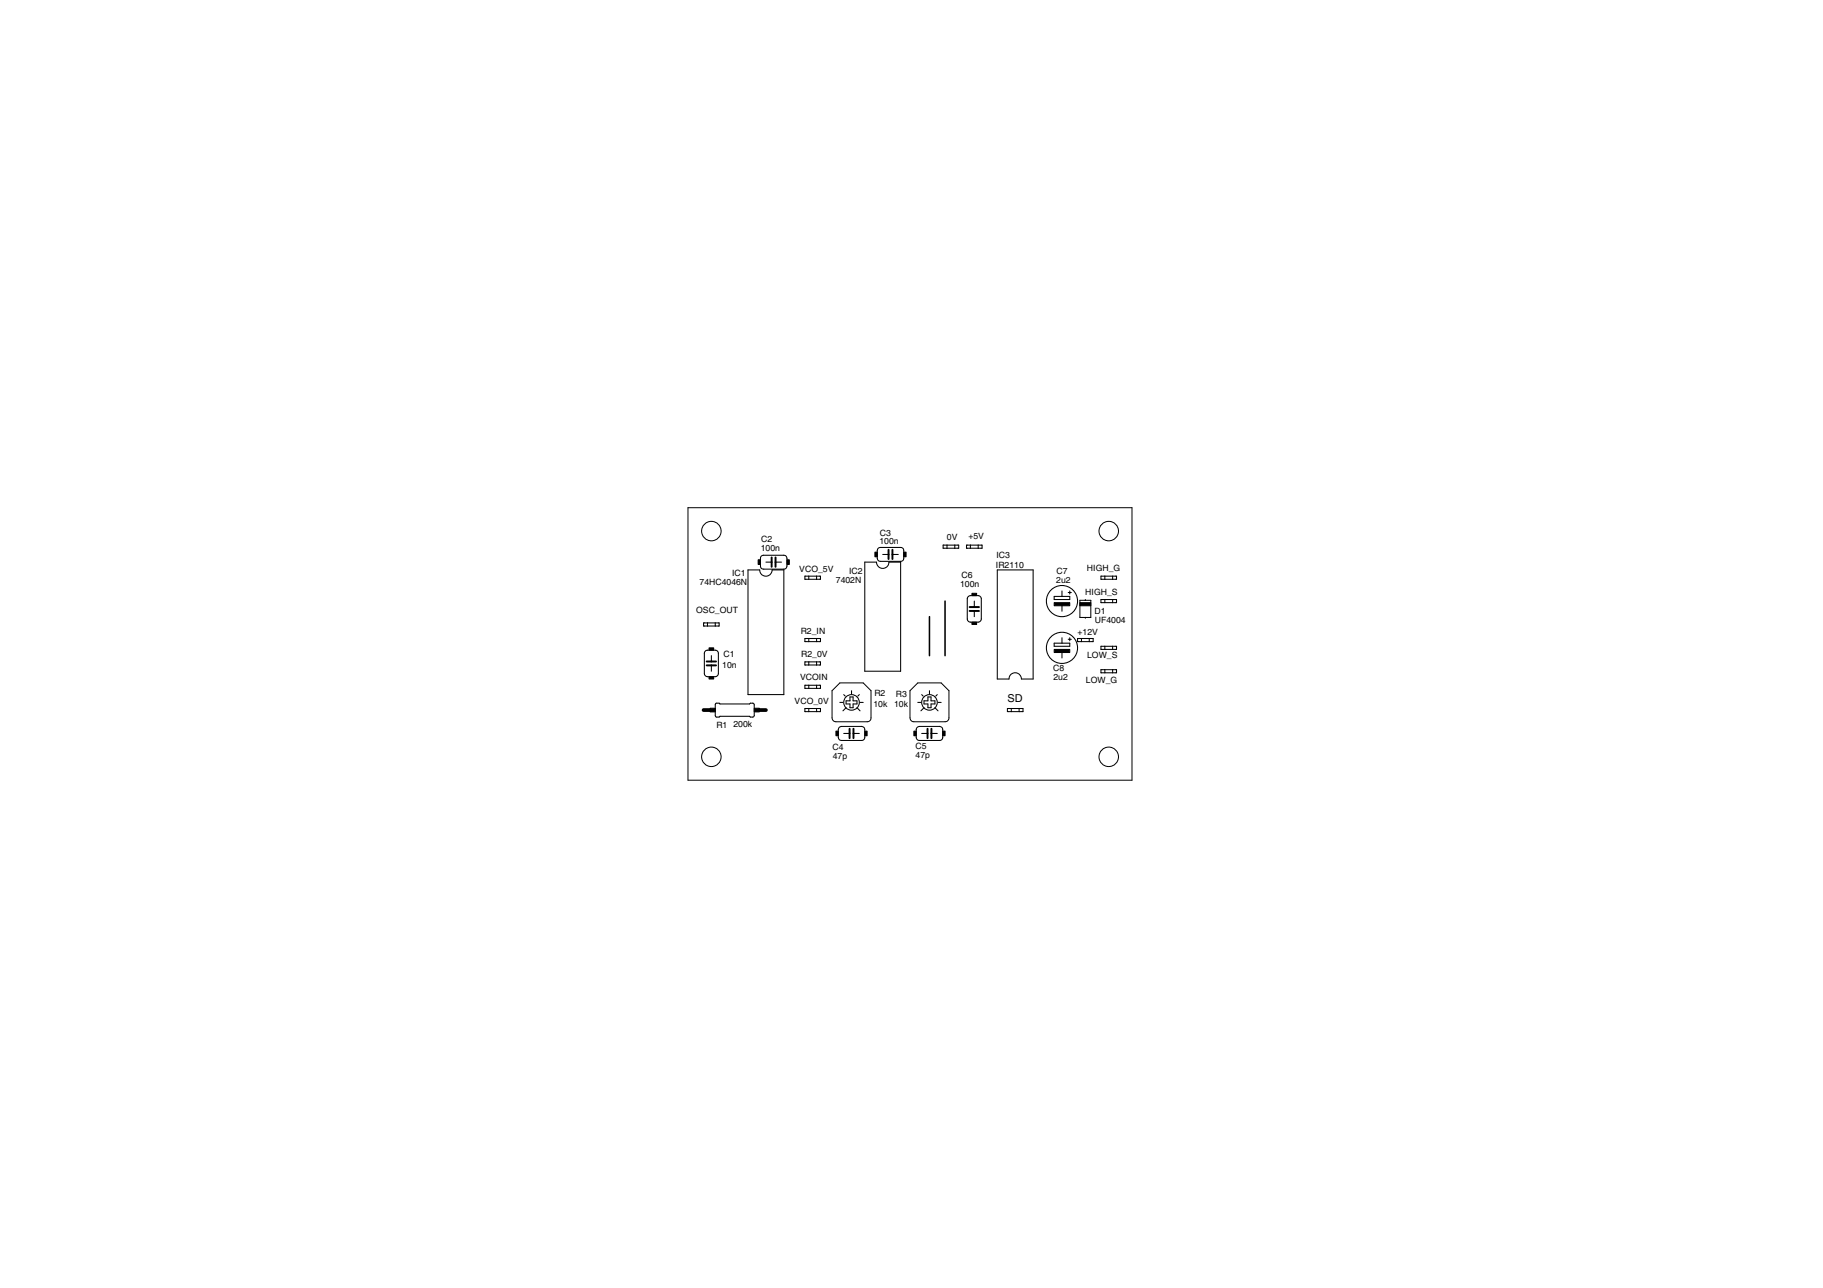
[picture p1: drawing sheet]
<svg xmlns="http://www.w3.org/2000/svg" width="297mm" height="210mm" viewBox="0 0 297 210" stroke-linecap="round" stroke-linejoin="round" font-family="sans-serif">
<path d="M151.4 100.5v6.3zM154 98v8.8z" fill="#000" stroke="#000" stroke-width=".25"/>
<g fill="#000" stroke="#000" stroke-width=".17">
<path d="M121.9 92.9v20.3zM121.9 92.9h1.9zM123.9 91v1.2zM124.4 92.8h3.3zM124.4 90.5h3.3zM124.8 91.6h.9zM126.4 91.6h.9zM125.8 92.9h1.9zM128.2 91v1.2zM131.1 93.9v.5zM131.1 94.4h.2zM131.1 93.9h.2z"/>
<path d="M131.3 94.4h.5zM131.8 93.9v.5zM131.3 93.9h.5zM131.8 94.4h1.3zM133.1 93.9v.5zM131.8 93.9h1.3zM133.1 94.4h.5zM133.1 93.9h.5zM133.7 93.9v.5zM133.6 93.9h.1zM133.6 94.4h.1zM140.9 91.6v17.8z"/>
<path d="M140.9 91.6h1.9zM142.9 89.7v1.3zM143.4 91.5h3.3zM143.4 89.2h3.3zM143.8 90.4h1zM145.4 90.4h1zM144.8 91.6h1.9zM147.3 89.7v1.3zM153.7 88.8v.5zM153.7 89.3h.1zM153.7 88.8h.1zM153.8 89.3h.5z"/>
<path d="M154.3 88.8v.5zM153.8 88.8h.5zM154.3 89.3h1.3zM155.6 88.8v.5zM154.3 88.8h1.3zM155.6 89.3h.5zM155.6 88.8h.5zM156.2 88.8v.5zM156.1 88.8h.1zM156.1 89.3h.1zM157.5 88.8v.5zM157.5 89.3h.1z"/>
<path d="M157.5 88.8h.1zM157.6 89.3h.5zM158.1 88.8v.5zM157.6 88.8h.5zM158.1 89.3h1.3zM158.1 97.1h1.3zM158.7 98v.9zM159.4 88.8v.5zM158.1 88.8h1.3zM159.4 89.3h.5zM159.4 88.8h.5zM160 88.8v.5z"/>
<path d="M159.9 88.8h.1zM159.9 89.3h.1zM162.5 92.9v17.8zM162.5 92.9h5.8zM171.8 97.2v.5zM171.8 97.7h2.5zM173 96.3v.9zM171.8 97.2h1.2zM173 98.6v1zM174.1 96.6h.2zM174.3 96.3v.3zM174.3 96.6v.2z"/>
<path d="M174.3 96.6h.3zM174.3 97.2v.5zM173 97.2h1.3zM176 97.8v2.8zM176.8 97.7v.1zM176 97.8h.8zM176.8 97.8h.9zM179.4 97.7v.5zM179.4 98.2h.1zM179.4 97.7h.1zM179.4 93.9v.5zM179.4 94.4h.1z"/>
<path d="M179.4 93.9h.1zM179.5 98.2h.5zM179.5 94.4h.5zM180 97.7v.5zM179.5 97.7h.5zM180 98.2h1.3zM180 93.9v.5zM179.5 93.9h.5zM180 94.4h1.3zM181.3 97.7v.5zM180 97.7h1.3zM181.3 98.2h.5z"/>
<path d="M181.3 93.9v.5zM180 93.9h1.3zM181.3 94.4h.5zM181.3 97.7h.5zM181.3 93.9h.5zM181.9 97.7v.5zM181.8 97.7h.1zM181.8 98.2h.1zM181.9 93.9v.5zM181.8 93.9h.1zM181.8 94.4h.1zM114.6 101.5v.5z"/>
<path d="M114.6 102h.2zM114.6 101.5h.2zM114.8 106.5v3.3zM114.8 102h.5zM115.3 106h1.2zM115.3 110.3h1.2zM115.3 101.5v.5zM114.8 101.5h.5zM115.3 102h1.2zM115.9 108.4v1zM115.9 106.8v1zM116.5 114.9v1.7z"/>
<path d="M116.5 101.5v.5zM115.3 101.5h1.2zM116.5 102h.6zM116.8 114.6h.4zM116.8 116.9h.4zM117.1 106.5v3.3zM116.5 101.5h.6zM117.2 101.5v.5zM117.1 101.5h.1zM117.1 102h.1zM117.2 114.6l.1 .1zM117.3 116.7l-.1 .2z"/>
<path d="M122.1 114.7l.2-.1zM117.3 114.7h4.8zM122.1 116.7l.2 .2zM117.3 116.7h4.8zM122.3 114.6h.3zM122.3 116.9h.3zM122.9 114.9v1.7zM127.7 92.9v20.3zM121.9 113.2h5.8zM131.1 111.7v.5zM131.1 112.2h.2zM131.1 111.7h.2z"/>
<path d="M131.1 104.1v.5zM131.1 104.6h.2zM131.1 104.1h.2zM131.1 107.9v.5zM131.1 108.4h.2zM131.1 107.9h.2zM131.1 115.5v.5zM131.1 116h.2zM131.1 115.5h.2zM131.3 112.2h.5zM131.3 104.6h.5zM131.3 108.4h.5z"/>
<path d="M131.3 116h.5zM131.8 111.7v.5zM131.3 111.7h.5zM131.8 112.2h1.3zM131.8 104.1v.5zM131.3 104.1h.5zM131.8 104.6h1.3zM131.8 107.9v.5zM131.3 107.9h.5zM131.8 108.4h1.3zM131.8 115.5v.5zM131.3 115.5h.5z"/>
<path d="M131.8 116h1.3zM133.1 111.7v.5zM131.8 111.7h1.3zM133.1 112.2h.5zM133.1 104.1v.5zM131.8 104.1h1.3zM133.1 104.6h.5zM133.1 107.9v.5zM131.8 107.9h1.3zM133.1 108.4h.5zM133.1 115.5v.5zM131.8 115.5h1.3z"/>
<path d="M133.1 116h.5zM133.1 111.7h.5zM133.1 104.1h.5zM133.1 107.9h.5zM133.1 115.5h.5zM133.7 111.7v.5zM133.6 111.7h.1zM133.6 112.2h.1zM133.7 104.1v.5zM133.6 104.1h.1zM133.6 104.6h.1zM133.7 107.9v.5z"/>
<path d="M133.6 107.9h.1zM133.6 108.4h.1zM133.7 115.5v.5zM133.6 115.5h.1zM133.6 116h.1zM136.6 118.9v1.3zM136.8 114.5h.6zM137.1 118.4h3.3zM137.5 119.5h.9zM137.5 113.2l.2 .3zM137.9 114.2v.5zM137.9 114.2h.6z"/>
<path d="M137.9 115.3l-.5 .5zM138.5 113.6v.6zM138.5 113.6h.5zM138.5 114.7v.6zM137.9 114.7h.6zM138.7 112.6v.5zM139 113.6v.6zM139 114.2h.6zM139 114.7v.6zM138.5 115.3h.5zM139.6 114.2v.5zM139 114.7h.6z"/>
<path d="M139.6 115.3l.5 .5zM139.8 113.5l.2-.3zM139.1 119.5h.9zM140.1 114.5h.6zM140.9 118.9v1.3zM146.7 91.6v17.8zM140.9 109.4h5.8zM149.3 118.9v1.3zM149.5 114.5h.6zM149.8 118.4h3.3zM150.2 119.5h.9zM150.2 113.2l.2 .3z"/>
<path d="M150.6 114.2v.5zM150.6 114.2h.6zM150.6 115.3l-.5 .5zM151.2 113.6v.6zM151.2 113.6h.5zM151.2 114.7v.6zM150.6 114.7h.6zM151.4 112.6v.5zM151.7 113.6v.6zM151.7 114.2h.6zM151.7 114.7v.6zM151.2 115.3h.5z"/>
<path d="M152.3 114.2v.5zM151.7 114.7h.6zM152.3 115.3l.5 .5zM152.5 113.5l.2-.3zM151.8 119.5h.9zM152.8 114.5h.6zM153.6 118.9v1.3zM157.6 97.6v3.3zM158.1 101.4h1.3zM158.7 99.6v.9zM159.9 97.6v3.3zM162.5 110.7h1.9z"/>
<path d="M164.1 115.5v.5zM164.1 116h.2zM164.1 115.5h.2zM164.3 116h.5zM164.8 115.5v.5zM164.3 115.5h.5zM164.8 116h1.3zM166.1 115.5v.5zM164.8 115.5h1.3zM166.1 116h.5zM166.1 115.5h.5zM166.7 115.5v.5z"/>
<path d="M166.6 115.5h.1zM166.6 116h.1zM168.3 92.9v17.8zM166.4 110.7h1.9zM171.8 104.8v.5zM171.8 105.3h2.5zM173 103.9v.9zM171.8 104.8h1.2zM173 106.2v1zM174.1 104.2h.2zM174.3 103.9v.3zM174.3 104.2v.2z"/>
<path d="M174.3 104.2h.3zM174.3 104.8v.5zM173 104.8h1.3zM175.6 104.1v.5zM175.6 104.6h.1zM175.6 104.1h.1zM175.7 104.6h.5zM176 100.6h.8zM176.2 104.1v.5zM175.7 104.1h.5zM176.2 104.6h1.3zM176.8 100.6v.2z"/>
<path d="M176.8 100.6h.9zM177.5 104.1v.5zM176.2 104.1h1.3zM177.5 104.6h.5zM177.7 97.8v2.8zM177.5 104.1h.5zM178.1 104.1v.5zM178 104.1h.1zM178 104.6h.1zM179.4 109.1v.5zM179.4 109.6h.1zM179.4 109.1h.1z"/>
<path d="M179.4 105.3v.5zM179.4 105.8h.1zM179.4 105.3h.1zM179.5 109.6h.5zM179.5 105.8h.5zM180 109.1v.5zM179.5 109.1h.5zM180 109.6h1.3zM180 105.3v.5zM179.5 105.3h.5zM180 105.8h1.3zM181.3 109.1v.5z"/>
<path d="M180 109.1h1.3zM181.3 109.6h.5zM181.3 105.3v.5zM180 105.3h1.3zM181.3 105.8h.5zM181.3 109.1h.5zM181.3 105.3h.5zM181.9 109.1v.5zM181.8 109.1h.1zM181.8 109.6h.1zM181.9 105.3v.5zM181.8 105.3h.1z"/>
<path d="M181.8 105.8h.1zM137.1 120.7h3.3zM149.8 120.7h3.3z"/>
</g>
<g fill="none" stroke="#000" stroke-width=".17">
<path d="M123.8 92.9a1.02 1.02 0 0 0 1 1 1.02 1.02 0 0 0 1-1M123.9 92.2l.1 .4 .4 .2M124.4 90.5l-.4 .2-.1 .3M127.7 90.5l.3 .1 .2 .4M128.2 92.2l-.1 .4-.4 .2M142.8 91.6a1.02 1.02 0 0 0 1 1 1.02 1.02 0 0 0 1-1M142.9 91l.1 .3 .4 .2M143.4 89.2l-.4 .2-.1 .3M146.7 89.2l.5 .2 .1 .3M147.3 91l-.1 .3-.5 .2M158.1 97.1l-.4 .2-.1 .3M159.4 97.1l.3 .1 .2 .4"/>
<path d="M114.8 109.8l.2 .4 .3 .1M115.3 106h-.3l-.2 .5M116.5 106h.3l.3 .5M116.5 116.6l.1 .2 .2 .1M116.8 114.6l-.2 .1-.1 .2M117.1 109.8l-.3 .4-.3 .1M122.6 114.6l.3 .3M122.9 116.6l-.3 .3M137.1 118.4l-.4 .2-.1 .3M140.4 118.4l.4 .2 .1 .3M149.8 118.4l-.4 .2-.1 .3M153.1 118.4l.4 .2 .1 .3"/>
<path d="M157.6 100.9l.1 .3 .4 .2M159.9 100.9l-.2 .4-.3 .1M164.4 110.7a1.02 1.02 0 0 1 1-1.1 1.02 1.02 0 0 1 1 1.1M136.6 120.2l.2 .4 .3 .1M140.9 120.2l-.1 .3-.4 .2M149.3 120.2l.2 .4 .3 .1M153.6 120.2l-.1 .3-.4 .2"/>
<circle cx="173" cy="98" r="2.54"/>
<circle cx="138.7" cy="114.5" r="1.27"/>
<circle cx="151.4" cy="114.5" r="1.27"/>
<circle cx="173" cy="105.6" r="2.54"/>
</g>
<g fill="#000" stroke="#000" stroke-width=".16">
<path d="M123.5 91.2h.4v.8h-.4zM128.2 91.2h.4v.8h-.4zM142.6 90h.3v.7h-.3zM147.3 90h.3v.7h-.3zM158.4 96.7h.7v.4h-.7zM171.8 98.2h2.5v.5h-2.5zM176 98.2h1.7v.5h-1.7zM115.5 110.3h.8v.4h-.8zM115.5 105.6h.8v.4h-.8zM115.7 115.4h.8v.6h-.8zM122.9 115.4h.8v.6h-.8zM136.2 119.1h.4v.8h-.4z"/>
<path d="M140.9 119.1h.4v.8h-.4zM148.9 119.1h.4v.8h-.4zM153.6 119.1h.4v.8h-.4zM158.4 101.4h.7v.4h-.7zM171.8 105.8h2.5v.5h-2.5z"/>
</g>
<g fill="#000" stroke="#000" stroke-width=".32">
<path d="M125.7 91.6v.8zM125.7 90.8v.8zM126.4 91.6v.8zM126.4 90.8v.8zM144.8 90.4v.7zM144.8 89.6v.8zM145.4 90.4v.7zM145.4 89.6v.8zM158 98.9h.7zM158 99.6h.7zM158.7 98.9h.8zM158.7 99.6h.8z"/>
<path d="M115.1 107.8h.8zM115.1 108.4h.8zM115.9 107.8h.8zM115.9 108.4h.8zM138.4 118.8v.7zM139.1 118.8v.7zM151.1 118.8v.7zM151.8 118.8v.7zM138.4 119.5v.8zM139.1 119.5v.8zM151.1 119.5v.8zM151.8 119.5v.8z"/>
</g>
<g fill="none" stroke="#000" stroke-width=".16">
<path d="M135.6 117v.2a.6 .6 0 0 0 .6 .4M141.9 117a.6 .6 0 0 1-.6 .6M148.3 117v.2a.6 .6 0 0 0 .6 .4M154.6 117v.2a.6 .6 0 0 1-.6 .4"/>
<circle cx="115.9" cy="86.6" r="1.59"/>
<circle cx="180.7" cy="86.6" r="1.59"/>
<circle cx="115.9" cy="123.3" r="1.59"/>
<circle cx="180.7" cy="123.3" r="1.59"/>
</g>
<g fill="#000" stroke="#000" stroke-width=".16">
<path d="M112.1 82.7v44.4zM112.1 82.7h72.3zM135.6 112.6v4.4zM135.6 112.6l1.2-1.3zM136.8 111.3h3.9zM140.7 111.3l1.2 1.3zM136.2 117.6h5.1zM141.9 112.6v4.4zM148.3 112.6v4.4zM148.3 112.6l1.2-1.3zM149.5 111.3h3.9zM153.4 111.3l1.2 1.3z"/>
<path d="M148.9 117.6h5.1zM154.6 112.6v4.4zM112.1 127.1h72.3zM184.4 82.7v44.4z"/>
</g>
<path d="M114.6 115.7h1.1zM123.8 115.7h1z" fill="#000" stroke="#000" stroke-width=".61"/>
<text font-size="2.1" x="164.1" y="114.5">SD</text>
<g font-size="1.6">
<text x="124" y="89.8">100n</text>
<text x="124" y="88.3">C2</text>
<text x="143.3" y="88.6">100n</text>
<text x="143.4" y="87.3">C3</text>
<text x="154.3" y="88">0V</text>
<text x="157.8" y="87.9">+5V</text>
<text x="114" y="95.3">74HC4046N</text>
<text x="119.3" y="93.9">IC1</text>
<text x="130.2" y="93.3">VCO_5V</text>
<text x="136.2" y="95">7402N</text>
<text x="138.4" y="93.5">IC2</text>
<text x="156.4" y="95.6">100n</text>
<text x="156.7" y="94.2">C6</text>
<text x="162.3" y="92.6">IR2110</text>
<text x="162.4" y="91">IC3</text>
<text x="172.1" y="94.9">2u2</text>
<text x="172.1" y="93.6">C7</text>
<text x="177.1" y="93.1">HIGH_G</text>
<text x="113.4" y="99.8">OSC_OUT</text>
<text x="176.8" y="97">HIGH_S</text>
<text x="178.4" y="100">D1</text>
<text x="178.4" y="101.5">UF4004</text>
<text x="117.9" y="107">C1</text>
<text x="130.5" y="103.3">R2_IN</text>
<text x="130.6" y="107.1">R2_0V</text>
<text x="175.6" y="103.6">+12V</text>
<text x="177.1" y="107.2">LOW_S</text>
<text x="117.7" y="108.8">10n</text>
<text x="130.4" y="110.8">VCOIN</text>
<text x="142.5" y="113.4">R2</text>
<text x="146" y="113.6">R3</text>
<text x="171.6" y="109.3">C8</text>
<text x="171.6" y="110.8">2u2</text>
<text x="176.9" y="111.2">LOW_G</text>
<text x="116.7" y="118.6">R1</text>
<text x="119.5" y="118.5">200k</text>
<text x="129.5" y="114.8">VCO_0V</text>
<text x="142.3" y="115.2">10k 10k</text>
<text x="135.6" y="122.2">C4</text>
<text x="135.7" y="123.7">47p</text>
<text x="149.2" y="122.1">C5</text>
<text x="149.2" y="123.5">47p</text>
</g>
</svg>
